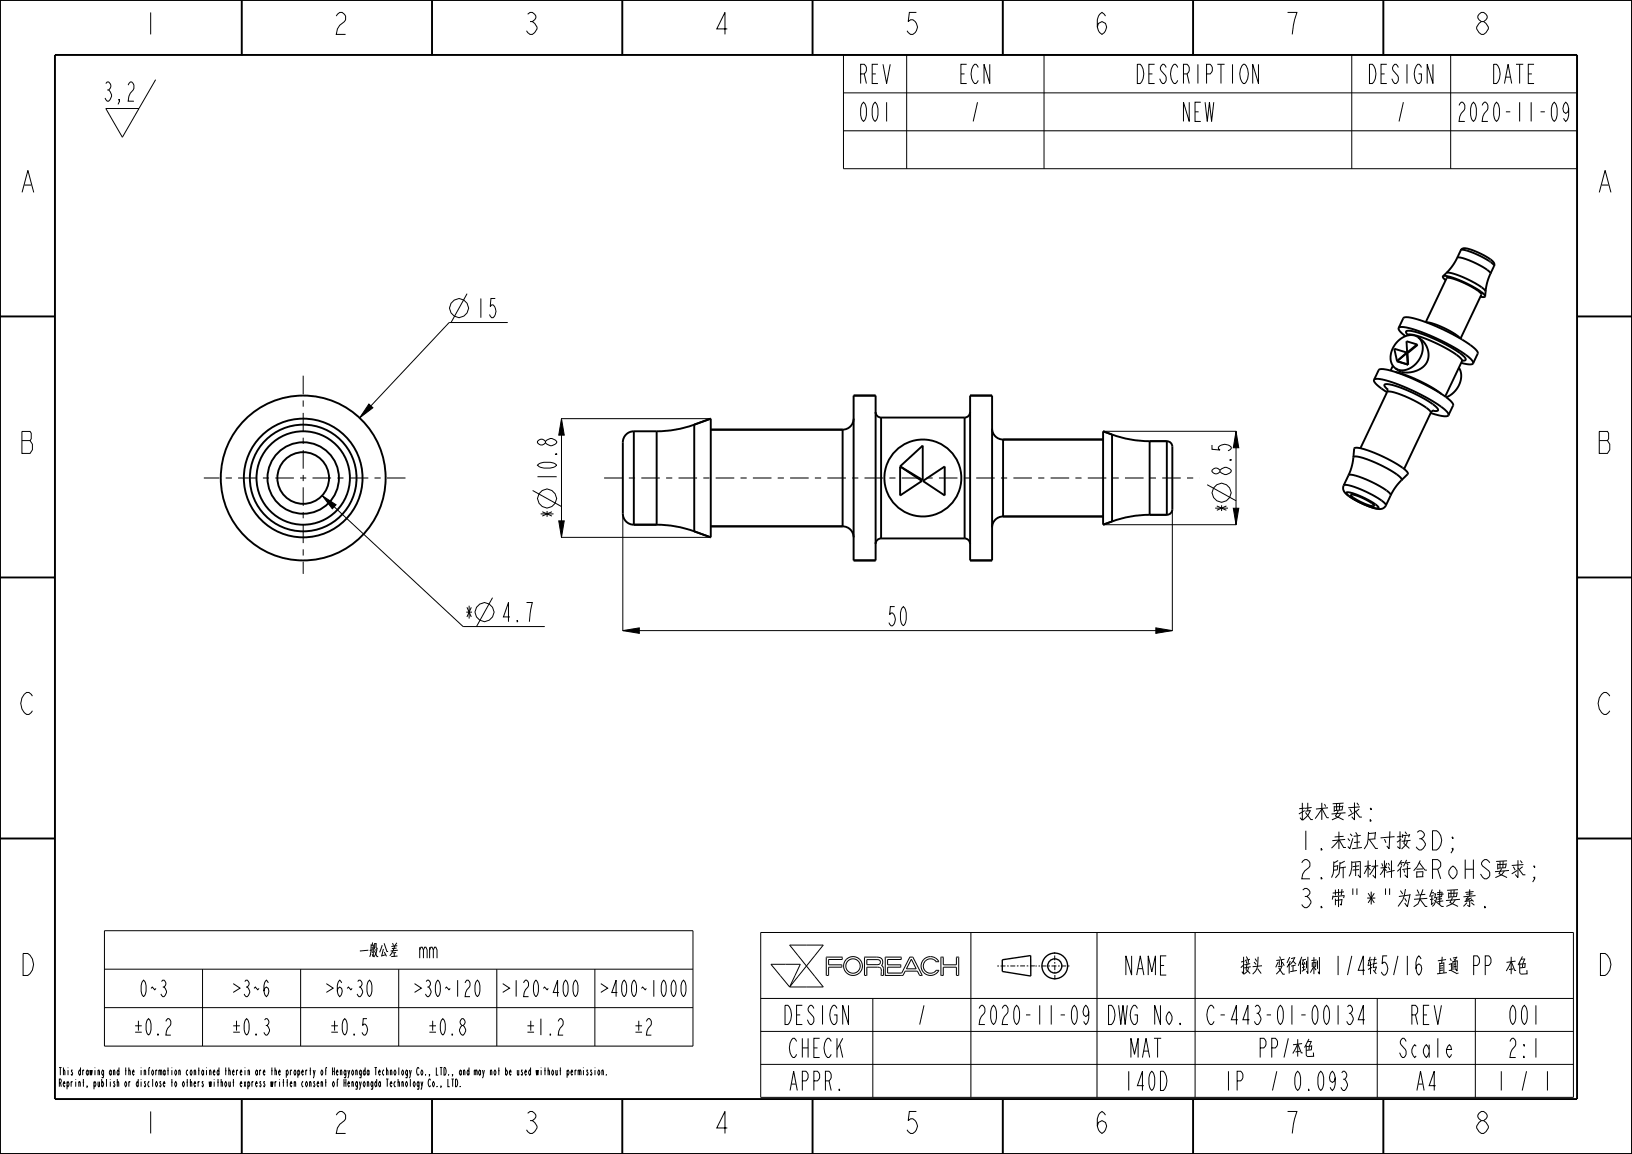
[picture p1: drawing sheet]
<svg xmlns="http://www.w3.org/2000/svg" width="297mm" height="210mm" viewBox="0 0 297 210" stroke-linecap="round" stroke-linejoin="round" font-family="sans-serif">
<g fill="none" stroke="#000" stroke-width=".18">
<path d="M19.3 19.7h6l-3 5.3zM19.3 15.2l.2-.3a.78 .78 0 0 1 .7 .6 .78 .78 0 0 1-.4 .9l.2 .3a1.2 1.2 0 0 1-.2 1.7h-.3l-.4-.6M19.5 16.4h.3M21.7 18.4l-.1-.3h.1v.3l-.2 .6M23.3 15.5l.4-.6h.3a1.25 1.25 0 0 1-.3 2.1l-.2 .5-.2 .9h1.1M28.3 14.5l-3 5.2M153.5 10h133.5v20.7h-133.5zM153.5 16.9h133.5M165 10v20.7M190 10v20.7M246 10v20.7M264 10v20.7"/>
<path d="M153.5 23.8h133.5M85 53.4l-2.9 5.3M92.4 58.7h-10.7l-16.3 17.3M67.1 73.5l.8 .7-2.5 1.8zM102.1 76.2h27.2M102.2 76.2l.5 3h-1zM102.2 76.2v21.6M200.8 78.5h24.2M224.9 78.5l.5 3h-1zM224.9 78.5v17M58.6 90.2l2.6 1.7-.7 .7zM58.6 90.2l25.7 23.8h14.8"/>
<path d="M96.9 89.3l5.3 2.9M101.7 94.8h1l-.5 3zM102.1 97.8h27.2M113.3 93.5v21.3M200.8 95.5h24.2M213.3 92.7v22.1M219.7 88.2l5.2 2.9M224.4 92.5h1l-.5 3zM89.6 108.8l-2.9 5.2M113.3 114.8l3-.5v1zM113.3 114.8h100M210.3 114.3l3 .5-3 .5z"/>
<path d="M19 169.4h107.1v21h-107.1zM19 176.4h107.1M36.9 176.4v14M54.7 176.4v14M72.6 176.4v14M77.1 172.9l.2-.5h.2l.2 .5v1.5M78.2 172.9l.2-.5h.2l.3 .5v1.5M78.2 172.4v2M78.9 172.9l.2-.5h.2l.2 .5v1.5M90.4 176.4v14M108.3 176.4v14M138.4 169.7h147.9v30h-147.9z"/>
<path d="M140.3 175.5h5.3l-1.9 4.1zM143.7 172h6.1l-3 3.8zM146.8 175.8l3 3.8h-6.1M146.8 175.8l-3.1 3.8M150.8 177.5v-1.5h2.4v-.4h-2.4v-1h2.4l.1-.4h-2.9v3.3h.4M157.8 174.6l2.1 .1 .3 .1v.4l-.4 .3h-2zM157.8 177.5v-1.5h1.9l.4 .1 .2 .2 .1 1.2h.4M160.8 177.5v-1.3l-.4-.5 .2-.6-.2-.7-.7-.2h-2.3l-.1 3.3h.5M164.3 177.5h.1M165.9 174.6l.8 1.7h-1.7zM166.1 174.2h-.5l-1.5 2.9h-2.6v-1.1h2.4v-.4h-2.4v-1h2.5v-.4h-2.9v3.3h3.2M166.1 174.2h.1"/>
<path d="M166.1 174.2l1.7 3.3h-.4l-.4-.8h-2.3l-.4 .8M170.4 175l-.7-.5h-.8l-.6 .5-.3 .8 .3 .8 .6 .4h.8l.7-.4M170.4 176.6h.1M170.4 175h.1M170.4 176.6h.4M170.4 175h.5l-.4-.5-.5-.3-.7-.1-.7 .1-.5 .4-.3 .5-.2 .5 .1 .7 .5 .8 1 .4 1-.2 .7-.7M170.8 176.6h.1M171.2 174.2h.5v1.4h2.4v-1.4h.4v3.3h-.4v-1.5h-2.4v1.5h-.5zM176.7 169.7v30M199.6 169.7v30M217.5 169.7v30M19 183.4h107.1"/>
<path d="M138.4 181.7h147.9M138.4 187.7h147.9M138.4 193.7h147.9M158.8 181.7v18M250.6 181.7v18M268.5 181.7v18"/>
<circle cx="83.5" cy="56.1" r="1.72"/>
<circle cx="99.6" cy="90.8" r="1.72"/>
<circle cx="222.3" cy="89.7" r="1.72"/>
<circle cx="88.1" cy="111.4" r="1.72"/>
<circle cx="155.2" cy="175.8" r="1.31"/>
<circle cx="155.2" cy="175.8" r="1.71"/>
</g>
<path d="M67.1 73.5l.8 .7-2.5 1.8zM102.2 76.2l.5 3h-1zM224.9 78.5l.5 3h-1zM58.6 90.2l2.6 1.7-.7 .7zM101.7 94.8h1l-.5 3zM224.4 92.5h1l-.5 3zM113.3 114.8l3-.5v1zM210.3 114.3l3 .5-3 .5z" fill="#000"/>
<g fill="none" stroke="#000" stroke-width=".35">
<path d="M0 0h297v210h-297zM10 10h277v190h-277zM44 .1v10M78.6 .1v10M113.2 .1v10M147.9 .1v10M182.5 .1v10M217.1 .1v10M251.7 .1v10M0 57.6h10M259.6 58.7l1.2 .2 2.1 .8 1.9 1.1 .9 .8M265.2 46.9a8.3 8.3 0 0 1 4.3 1.5 3 3 0 0 1 1.7 1.4l-.5 1.4-.4 1.9a8.3 8.3 0 0 0-3.7-2.5l-.7-.3a4.6 4.6 0 0 0-2.7-.6l1.2-1.5z"/>
<path d="M266 45.4a2.2 2.2 0 0 1 2.1 .2l1.8 .8 1.5 .9a.94 .94 0 0 1 .5 1.1 4.8 4.8 0 0 0-2.5-1.8l-1.3-.6a3.2 3.2 0 0 0-2.3-.5zM287 57.6h10M113.9 79.1l.9-.5 .5-.1v17a2 2 0 0 1-2-2v-13l.1-.5zM126.3 77.3v19.4M126.3 77.3a20 20 0 0 1-6.8 1.2v17M129.3 76.2l-3 1.1M129.3 78.2h24M153.3 78.2v17.6M155.3 76.2a2 2 0 0 1-2 2M155.3 72h4v30h-4M159.3 75a1 1 0 0 0 1 1M160.3 76v22"/>
<path d="M160.3 76h15.2M175.5 76v22M176.5 75a1 1 0 0 1-1 1M180.5 72h-4v30h4M180.5 78a2 2 0 0 0 2 2M182.5 80h18.2M182.5 80v14M200.7 78.5l1.7 .6M202.4 79.1a20 20 0 0 0 6.8 1.2M202.4 79.1v15.8M250.9 67.4v-.1a4.6 4.6 0 0 1 3.2 .4l4.6 2a17.5 17.5 0 0 1 5.7 3.7v.4M252.4 70.7v.7a3.9 3.9 0 0 1 2.8 .5l2.5 1.2a6.1 6.1 0 0 1 2.7 2l.5-.4"/>
<path d="M252.5 70.8l-.4-.3a.33 .33 0 0 1-.1-.5 .33 .33 0 0 1 .5-.1 21.7 21.7 0 0 1 9.1 4.4 .31 .31 0 0 1 0 .5 .31 .31 0 0 1-.4 0l-.5-.1M253.5 66.6l-.4 .8M253.9 67.7l1.9 .5 2.4 1.1 2.3 1.2 1.8 1.2M254.2 65.7l2.1 .7M254.2 65.7l2 .6M255.8 61.2l-1.2-1.2a.36 .36 0 0 1 0-.4 .36 .36 0 0 1 .5-.1 28.4 28.4 0 0 1 9.7 3.8 7.9 7.9 0 0 1 3.3 2.7 .46 .46 0 0 1-.7 .3l-1.5-.3M256 62.1l1.9 .6-1.8 1.5zM256 64.2l-2.3-.7 .5 2.2M256 64.2l-1.8 1.5M256 64.2l.2 .1 .1 2.1M256 64.2l.2 2.1M256.1 64.2v.1"/>
<path d="M256.1 61a3.6 3.6 0 0 1 2.7 .4l3.5 1.5a9.3 9.3 0 0 1 3.8 2.7v.1M256.1 61v.1M256.2 60.8l-.1 .2M256.2 60.9l-.1-.1a.37 .37 0 0 1-.2-.5 .37 .37 0 0 1 .5-.1 24.3 24.3 0 0 1 10.2 4.9 .35 .35 0 0 1 .1 .5 .35 .35 0 0 1-.5 0h-.1M256.2 66.3l.1 .1M257.9 62.7l.1 .1-1.8 1.4h-.2M258.6 61.8a3.2 3.2 0 0 1 1.3 3.4 3.2 3.2 0 0 1-2.8 2.5l-1.6 .1-1-.4M266.1 65.7l-3.1 6.5M266.2 65.6l-.1 .1M115.3 95.5h4.2M119.5 95.5a20 20 0 0 1 6.8 1.2M126.3 96.7l3 1.1"/>
<path d="M129.3 95.8h24M153.3 95.8a2 2 0 0 1 2 2M160.3 98a1 1 0 0 0-1 1M160.3 98h15.2M163.8 84.9l4 2.6-4 2.7zM163.8 84.9l4.1-3.8v6.3zM168 87.5l3.9-2.6v5.3zM175.5 98a1 1 0 0 1 1 1M182.5 94a2 2 0 0 0-2 2M182.5 94h18.2M202.4 94.9l-1.7 .6M209.2 93.7a20 20 0 0 0-6.8 1.2"/>
<path d="M209.2 93.7h3.1M209.2 80.3h3.1M209.2 80.3v13.4M212.3 80.3a1 1 0 0 1 1 1v11.4a1 1 0 0 1-1 1M212.3 80.3v13.4M244.6 88.3a8.5 8.5 0 0 1 4.3 1.3l.7 .4a5.9 5.9 0 0 1 2.6 1.9 1.64 1.64 0 0 1-2.3 .5l-3.2-1.3a4 4 0 0 1-2.3-2.1zM245 89.6a8.8 8.8 0 0 1 4.4 1.6 2.51 2.51 0 0 1 1.5 1.3 8.8 8.8 0 0 1-4.4-1.6 2.51 2.51 0 0 1-1.5-1.3zM246.3 83.1a9.1 9.1 0 0 1 4.7 1.4l1.3 .7a5.7 5.7 0 0 1 2.8 2.1l-1.3 1.5-.7 1.3a3.8 3.8 0 0 0-2.1-1.7l-2.5-1.2a5.7 5.7 0 0 0-3.1-.7l.5-1.4zM0 105.1h10M287 105.1h10M0 152.6h10M287 152.6h10"/>
<path d="M44 200.1v10M78.6 200.1v10M113.2 200.1v10M147.9 200.1v10M182.5 200.1v10M217.1 200.1v10M251.7 200.1v10"/>
<circle cx="55.2" cy="87" r="8.5"/>
<circle cx="55.2" cy="87" r="9.7"/>
<circle cx="55.2" cy="87" r="6.5"/>
</g>
<g fill="none" stroke="#000" stroke-width=".25">
<path d="M187.6 173.9v3.7l-5.2-.8v-2.1l5.2-.8"/>
<circle cx="192" cy="175.8" r="2.34"/>
<circle cx="192" cy="175.8" r="1.29"/>
</g>
<path d="M181.5 175.8h6.8M191.9 173.3l.1 5M194.6 175.8h-6.2" fill="none" stroke="#000" stroke-width=".18" stroke-dasharray=".3 .3 .9 .3" stroke-linecap="butt"/>
<!-- layer: 02___PRT_ALL_AXES -->
<g fill="none" stroke="#000" stroke-width=".35">
<path d="M254.5 59.7l.9-1.8a2.63 2.63 0 0 1 2.2 .1 33.4 33.4 0 0 1 11 5.6l.3 .7-.8 1.8M259.5 58.6l3.8-8a3.7 3.7 0 0 1 2.5 .6l1.2 .6a4.9 4.9 0 0 1 2.6 1.8l-3.8 8M262.6 50.3l.1 .3 .4 .4M262.6 50.3a7.9 7.9 0 0 1 4.2 1.2l.2 .1a7.3 7.3 0 0 1 3.3 2.3M263.2 49.7l-.6 .6M265.8 45.5l-.6 1.4M270.3 53.9l-.2 .2-.7-.1M270.3 53.1v.8M271.9 48.4l-.7 1.4M115.3 78.5h4.2M126.3 77.3l3-1.1v21.6l-3-1.1M129.3 78.2h24"/>
<path d="M159.3 72h-4v30h4M176.5 72h4v30h-4M182.5 80h18.2M202.4 79.1l-1.7-.6v17l1.7-.6M250.1 69.1a2.22 2.22 0 0 0 1.3 1.6l1 .7M250.1 69.1a2.63 2.63 0 0 1 2.2 .1 33.4 33.4 0 0 1 10.9 5.6l.3 .4 .1 .4M250.9 67.4l-.8 1.7M252.4 71.4l-4.8 10.2M253.9 67l.6 .4M258.1 61.4a3.2 3.2 0 0 0-4.3 1.3 3.1 3.1 0 0 0 .1 4.3M258.1 61.4a3.2 3.2 0 0 1-.1 4.4 3.1 3.1 0 0 1-4.1 1.2M258.1 61.4l.5 .4"/>
<path d="M260.4 75.2h.1M260.4 75.1l-4.9 10.2M260.4 75.2l2.1 .5a1.15 1.15 0 0 0 1.1-.1M264.4 73.8l-.8 1.8M265.5 66.9a3.9 3.9 0 0 1-2.1 5.3l-.2 .1M115.3 95.5h4.2M129.3 95.8h24M182.5 94h18.2M209.2 93.7h3.1M209.2 80.3h3.1M245.4 86.5l-.9 1.8M245.8 90l1.1 .2 1.8 .8a2.16 2.16 0 0 1 1.3 1.1l-1-.2-1.8-.8a2.16 2.16 0 0 1-1.4-1.1z"/>
<path d="M246.3 83.2l.2-1.6a6.3 6.3 0 0 1 3.6 .8l1.3 .6a13.6 13.6 0 0 1 4.8 3v.3l-1.2 1.1M253.1 90.1l-.9 1.9"/>
<circle cx="55.2" cy="87" r="15"/>
<circle cx="55.2" cy="87" r="10.8"/>
<circle cx="55.2" cy="87" r="4.7"/>
<circle cx="167.9" cy="87" r="7"/>
</g>
<path d="M109.9 87h108.4" fill="none" stroke="#000" stroke-width=".18" stroke-dasharray="1.1 1.1 3.4 1.1" stroke-dashoffset="2.3" stroke-linecap="butt"/>
<path d="M55.2 87v17.4M55.2 87v-19.4M55.2 87h-18.1M55.2 87h19.2" fill="none" stroke="#000" stroke-width=".18" stroke-dasharray="1.1 1.1 3.4 1.1" stroke-dashoffset=".6" stroke-linecap="butt"/>
<g font-size="5.2">
<text x="26.1" y="6.3">1</text>
<text x="60.7" y="6.3">2</text>
<text x="95.4" y="6.3">3</text>
<text x="130" y="6.3">4</text>
<text x="164.6" y="6.3">5</text>
<text x="199.2" y="6.3">6</text>
<text x="233.9" y="6.3">7</text>
<text x="268.5" y="6.3">8</text>
<text x="3.8" y="35">A</text>
<text x="290.8" y="35">A</text>
<text x="3.8" y="82.5">B</text>
<text x="290.8" y="82.5">B</text>
<text x="3.8" y="130">C</text>
<text x="290.8" y="130">C</text>
<text x="3.8" y="177.5">D</text>
<text x="290.8" y="177.5">D</text>
<text x="26.1" y="206.3">1</text>
<text x="60.7" y="206.3">2</text>
<text x="95.4" y="206.3">3</text>
<text x="130" y="206.3">4</text>
<text x="164.6" y="206.3">5</text>
<text x="199.2" y="206.3">6</text>
<text x="233.9" y="206.3">7</text>
<text x="268.5" y="206.3">8</text>
</g>
<g font-size="4.6">
<text x="155.8" y="15.2">REV</text>
<text x="174.1" y="15.2">ECN</text>
<text x="205.5" y="15.2">DESCRIPTION</text>
<text x="248.2" y="15.2">DESIGN</text>
<text x="270.9" y="15.2">DATE</text>
<text x="155.8" y="22.1">001</text>
<text x="176.4" y="22.1">/</text>
<text x="214.6" y="22.1">NEW</text>
<text x="253.9" y="22.1">/</text>
<text x="264.1" y="22.1">2020-11-09</text>
<text x="86.5" y="57.8">15</text>
<text x="101.3" y="87.8" transform="rotate(-90 101.3 87.8)">10.8</text>
<text x="224.1" y="86.8" transform="rotate(-90 224.1 86.8)">8.5</text>
<text x="101.3" y="94.6" transform="rotate(-90 101.3 94.6)">*</text>
<text x="224.1" y="93.5" transform="rotate(-90 224.1 93.5)">*</text>
<text x="84.3" y="113.1">*</text>
<text x="91.1" y="113.1">4.7</text>
<text x="161.2" y="113.9">50</text>
<text x="236.2" y="149.4">技术要求:</text>
<text x="236.2" y="154.7">1.未注尺寸按3D;</text>
<text x="236.2" y="159.9">2.所用材料符合RoHS要</text>
<text x="236.2" y="165.2">3.带&quot;*&quot;为关键要素.</text>
<text x="204" y="177.4">NAME</text>
<text x="211" y="177.4">接头 变径倒刺 1/4转5/16 直通 PP 本色</text>
<text x="141.8" y="186.4">DESIGN</text>
<text x="166.6" y="186.4">/</text>
<text x="176.8" y="186.4">2020-11-09</text>
<text x="200.6" y="186.4">DWG No.</text>
<text x="218.1" y="186.4">C-443-01-00134</text>
<text x="256.2" y="186.4">REV</text>
<text x="274" y="186.4">001</text>
<text x="143" y="192.4">CHECK</text>
<text x="205.2" y="192.4">MAT</text>
<text x="228.6" y="192.4">PP本色</text>
<text x="232.9" y="192.4">/</text>
<text x="253.9" y="192.4">Scale</text>
<text x="274" y="192.4">2:1</text>
<text x="143" y="198.4">APPR.</text>
<text x="204" y="198.4">140D</text>
<text x="222.3" y="198.4">IP</text>
<text x="230.9" y="198.4">/ 0.093</text>
<text x="257.3" y="198.4">A4</text>
<text x="272.1" y="198.4">1</text>
<text x="276.3" y="198.4">/ 1</text>
</g>
<g font-size="3.9">
<text x="60.9" y="174.4">一般公差</text>
<text x="25" y="181.4">0~3</text>
<text x="40.9" y="181.4">＞3~6</text>
<text x="57.8" y="181.4">＞6~30</text>
<text x="73.7" y="181.4">＞30~120＞120~400＞400~1000</text>
<text x="23.1" y="188.4">±0.2</text>
<text x="40.9" y="188.4">±0.3</text>
<text x="58.8" y="188.4">±0.5</text>
<text x="76.6" y="188.4">±0.8</text>
<text x="94.5" y="188.4">±1.2</text>
<text x="114.3" y="188.4">±2</text>
</g>
<g font-size="1.8">
<text x="10.6" y="195.7">This drawing and the information contained therein are the property of</text>
<text x="10.6" y="197.8">Reprint, publish or disclose to others without express written consent of</text>
<text x="60.3" y="195.7">Hengyongda Technology Co., LTD., and may not be used without permission.</text>
<text x="62.4" y="197.8">Hengyongda Technology Co., LTD.</text>
</g>
</svg>
